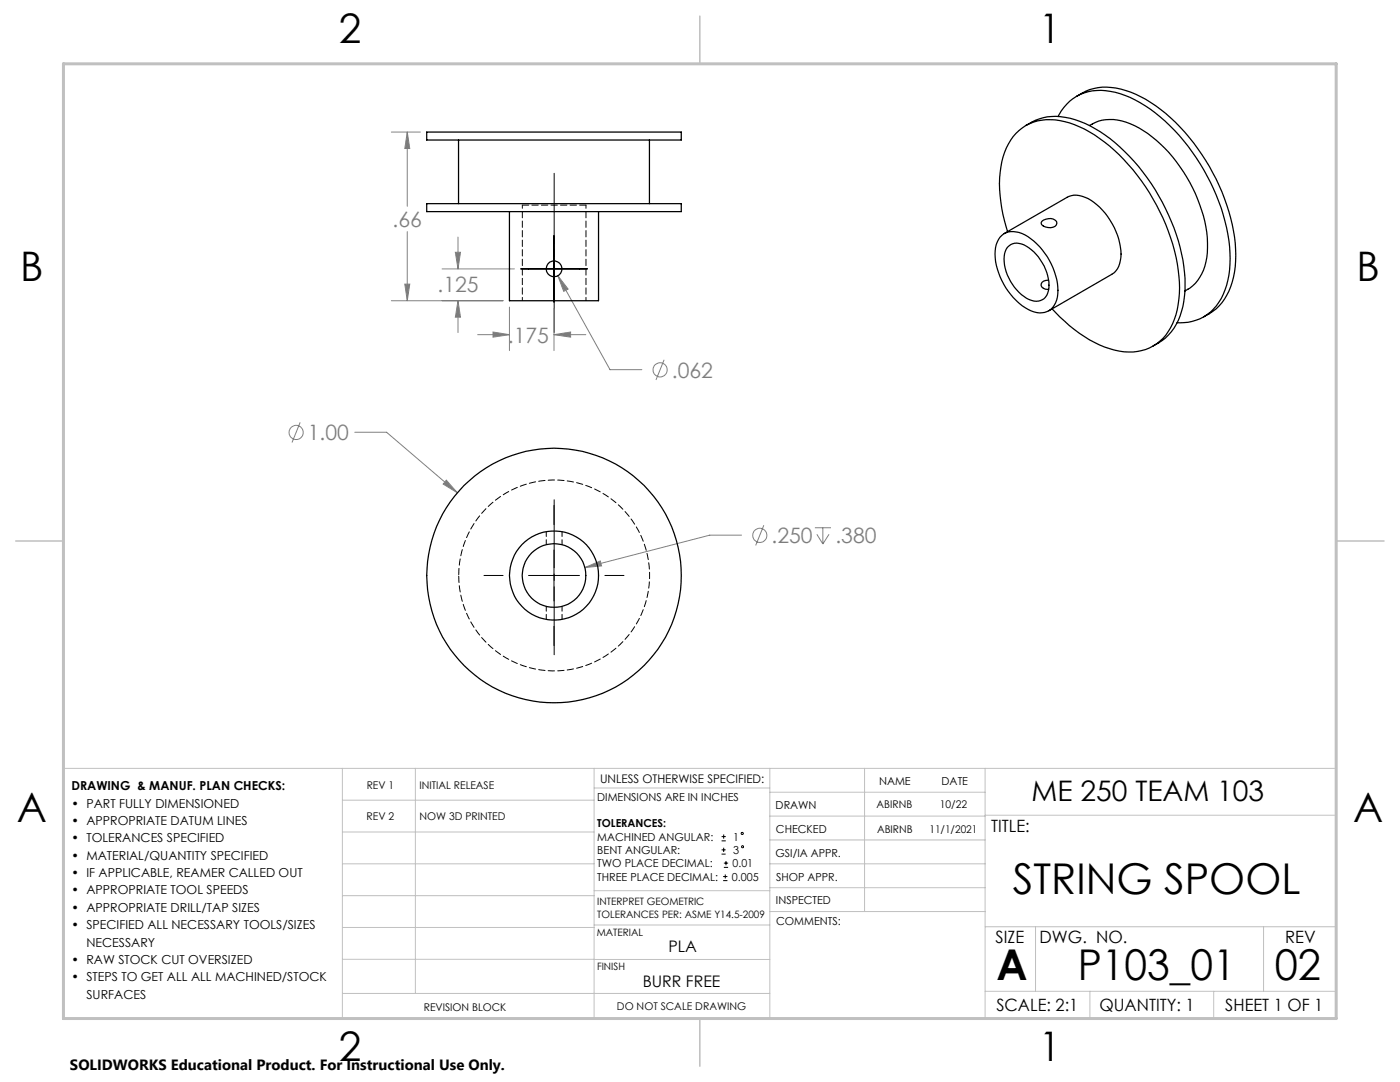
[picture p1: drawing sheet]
<svg xmlns="http://www.w3.org/2000/svg" width="279mm" height="216mm" viewBox="0 0 279 216" stroke-linecap="round" stroke-linejoin="round" font-family="sans-serif">
<g fill="none" stroke="#808080" stroke-width=".2">
<path d="M78.1 26.4h5.8M81.3 26.4l.5 3.2h-1zM81.3 26.4v14.8M80.8 56.7h1l-.5 3.3zM81.3 46.2v13.8M88.2 53.7h14.5M90.9 50.3h1l-.5 3.4zM91.4 47.3v6.4M111.3 55l2.1 2.7-.9 .4zM111.3 55l10.4 18.8h6.4M78.1 60h22.3M91.4 60l.5 3.3h-1z"/>
<path d="M91.4 60v6.4M95.3 66.8h6.4M98.4 66.3l3.3 .5-3.3 .5zM101.7 61.3v8.7M110.6 66.8l3.3-.5v1zM110.6 61.6v8.4M110.6 66.8h6.3M132.5 71.8l-1.6 4M59.9 84.3l-1.6 4M70.8 86.3h6.4l14.1 12M89.1 95.8l2.2 2.5-2.9-1.7zM116.7 113.2l3.1-1.3 .3 1z"/>
<path d="M148 106.8h-6.4l-24.9 6.4M152.4 104.8l-1.6 4M162.6 105.3h3.2M163 106.6l1.2 1.9M164.2 105.3v3.2M165.5 106.6l-1.3 1.9"/>
<circle cx="131.7" cy="73.8" r="1.4"/>
<circle cx="59.1" cy="86.3" r="1.4"/>
<circle cx="151.6" cy="106.8" r="1.4"/>
</g>
<g fill="none" stroke="#000" stroke-width=".2">
<path d="M103.9 53.7h13.3M110.6 47v13.3M96.6 114.8h3.8M105.5 114.8h10.1M110.6 100.9v3.8M110.6 109.7v10.2M120.7 114.8h3.8M110.6 125v3.8M144 167.8h.9M144 166.9h.9M144 170.4h.8M144 169.6h.8"/>
<path d="M144.3 175.7h.9M144.3 174.9h.9M144.4 166.5v.9M144.4 169.2v.8M144.5 173.1h.8M144.5 172.2h.8M144.7 174.5v.8M144.9 171.8v.8"/>
<circle cx="148.1" cy="166.3" r=".21"/>
<circle cx="148.2" cy="169" r=".21"/>
</g>
<path d="M110.6 99.7v30.9" fill="none" stroke="#000" stroke-width=".2" stroke-dasharray="15.2 1.3 1.3 1.3" stroke-dashoffset="1.7"/>
<path d="M110.6 66.3v-31.7" fill="none" stroke="#000" stroke-width=".2" stroke-dasharray="15.2 1.3 1.3 1.3" stroke-dashoffset="1.3"/>
<g fill="none" stroke="#c0c0c0" stroke-width=".2">
<path d="M12.7 153.3h254v49.9h-240M68.3 153.3v49.9M68.3 159.7h50.3M82.9 153.3v44.9M118.6 153.3v49.9M118.6 157.2h35M153.6 153.3v49.9M153.6 158.1h43M172.5 153.3v28.6M196.6 153.3v49.9M68.3 166h50.3M68.3 178.7h50.3"/>
<path d="M68.3 172.4h50.3M118.6 177.7h35M153.6 162.8h43M153.6 177.1h43M153.6 172.4h43M153.6 167.6h43M196.6 162.7h70.1M68.3 198.2h85.3M68.3 191.4l85.3 .1M68.3 185.1h50.3M118.6 184.6h35M153.6 181.9h43"/>
<path d="M196.6 184.9h70.1M196.6 197.8h70.1M206.7 184.9v12.9M217.5 197.8v5.4M242.2 197.8v5.4M252.2 184.9v12.9"/>
</g>
<path d="M139.7 3.2v9.5M3.1 107.9h9.6M266.7 107.9h9.5M139.7 203.2v9.6" fill="none" stroke="#c0c0c0" stroke-width=".3"/>
<path d="M12.7 12.7h254v190.5h-254z" fill="none" stroke="#c0c0c0" stroke-width=".6"/>
<path d="M89.1 95.8l-.7 .8 2.9 1.7zM116.7 113.2l3.4-.3-.3-1zM80.8 56.7h1l-.5 3.3zM81.3 26.4l.5 3.2h-1zM90.9 50.3h1l-.5 3.4zM91.4 60l.5 3.3h-1zM110.6 66.8l3.3-.5v1zM98.4 66.3l3.3 .5-3.3 .5zM111.3 55l1.2 3.1 .9-.4z" fill="#808080"/>
<g fill="none" stroke="#000" stroke-width=".25">
<path d="M214.8 19.2a11 11 0 0 1 10.8-.8 31.6 31.6 0 0 1 14.3 12.4 38.3 38.3 0 0 1 6.7 20.1 14 14 0 0 1-3.9 10.7l-2.5 1.6M85.2 26.4h50.8v1.5h-50.8zM91.5 27.9v12.7M129.6 27.9v12.7M204.7 25a11.2 11.2 0 0 1 10.8-.8 31.8 31.8 0 0 1 14.3 12.5 37.6 37.6 0 0 1 6.7 21.2 13.4 13.4 0 0 1-3.9 9.6l-2.5 1.5M211.2 23.2a9.1 9.1 0 0 1 10.4-5 24.3 24.3 0 0 1 12.8 7.8 40.6 40.6 0 0 1 11.1 24.4 15 15 0 0 1-3.3 11.3 9.1 9.1 0 0 1-7.3 2.7M217.4 25a8.9 8.9 0 0 1 9 .1 28.5 28.5 0 0 1 13 15.8 19.4 19.4 0 0 1 .8 13 7.4 7.4 0 0 1-3.7 4.2M85.2 40.6h50.8v1.6h-50.8zM101.7 42.2v17.8h17.8v-17.8M199.9 47a4.3 4.3 0 0 1 5.3 .2 13.5 13.5 0 0 1 5.8 12.1 3.5 3.5 0 0 1-5.3 2.7 13.3 13.3 0 0 1-7.1-12l.4-1.7zM200.4 46.6l12.6-7.2a5 5 0 0 1 5.3 1 13.7 13.7 0 0 1 5.4 11 3.9 3.9 0 0 1-1.8 3.4l-12.6 7.2M201 49.4a3 3 0 0 1 4.4 .1 9.4 9.4 0 0 1 3.8 8.5 2.54 2.54 0 0 1-3.8 1.8 9.4 9.4 0 0 1-4.9-9.2z"/>
<path d="M201.1 46.2a25.2 25.2 0 0 1-.6-15.8 9.2 9.2 0 0 1 11-6.3 25 25 0 0 1 13.7 8.8 39.5 39.5 0 0 1 10.2 24.5 14.7 14.7 0 0 1-3.3 10.1 9.9 9.9 0 0 1-10.7 2.1 27.1 27.1 0 0 1-11.4-8M207.9 44.2a2.21 2.21 0 0 1 3 0 .98 .98 0 0 1-1.2 1.2 1.54 1.54 0 0 1-1.9-1zM209.3 55.9h-.1a1.16 1.16 0 0 0-1.4 1.1 1.36 1.36 0 0 0 1.5 .7"/>
<circle cx="110.6" cy="53.6" r="1.57"/>
<circle cx="110.6" cy="114.8" r="8.9"/>
<circle cx="110.6" cy="114.8" r="6.3"/>
<circle cx="110.6" cy="114.8" r="25.4"/>
</g>
<path d="M91.5 114.8a19.1 19.1 0 0 1 28.3-16.7 19.1 19.1 0 0 1 1 32.8 19.1 19.1 0 0 1-29.2-14.8l-.1-1.3" fill="none" stroke="#000" stroke-width=".2" stroke-dasharray="1.3 .6" stroke-dashoffset="-.1"/>
<path d="M109 106.1v2.6M112.2 108.7v-2.6M109 121v2.6M112.2 123.6v-2.6" fill="none" stroke="#000" stroke-width=".2" stroke-dasharray="1.3 .6" stroke-dashoffset=".3"/>
<path d="M116.9 40.9h-12.7" fill="none" stroke="#000" stroke-width=".2" stroke-dasharray="1.3 .6"/>
<path d="M104.2 40.9v19.1M116.9 60v-19.1" fill="none" stroke="#000" stroke-width=".2" stroke-dasharray="1.3 .6" stroke-dashoffset=".6"/>
<g font-size="8.5">
<text x="202.2" y="178.4">STRING SPOOL</text>
<text x="198.9" y="195.5">A</text>
<text x="215.1" y="195.5">P103_01</text>
<text x="254.4" y="195.5">02</text>
</g>
<g font-size="8.1">
<text x="67.6" y="8.5">2</text>
<text x="207.3" y="8.5">1</text>
<text x="4" y="56.2">B</text>
<text x="270.7" y="56.2">B</text>
<text x="3.3" y="164.1">A</text>
<text x="270" y="164.1">A</text>
<text x="67.6" y="211.7">2</text>
<text x="207.3" y="211.7">1</text>
</g>
<text font-size="5.6" x="205.9" y="159.9">ME 250 TEAM 103</text>
<g font-size="4.2" fill="#808080">
<text x="78.4" y="45.3">.66</text>
<text x="87.3" y="58.3">.125</text>
<text x="101.4" y="68.4">.175</text>
<text x="134.1" y="75.3">.062</text>
<text x="61.4" y="87.8">1.00</text>
<text x="154" y="108.4">.250</text>
<text x="166.7" y="108.4">.380</text>
</g>
<g font-size="3.4">
<text x="197.8" y="166">TITLE:</text>
<text x="198.7" y="188.1">SIZE</text>
<text x="207.5" y="188.1">DWG. NO.</text>
<text x="256.5" y="188.2">REV</text>
<text x="198.8" y="201.7">SCALE: 2:1</text>
<text x="219.4" y="201.7">QUANTITY: 1</text>
<text x="244.5" y="201.7">SHEET 1 OF 1</text>
</g>
<g font-size="3.2">
<text x="133.4" y="189.9">PLA</text>
<text x="128.3" y="197">BURR FREE</text>
</g>
<text font-size="3" x="14" y="213.5">SOLIDWORKS Educational Product. For Instructional Use Only.</text>
<g font-size="2.5">
<text x="14.2" y="157.7">DRAWING &amp; MANUF. PLAN CHECKS:</text>
<text x="14.2" y="161.1">• PART FULLY DIMENSIONED</text>
<text x="14.2" y="164.6">• APPROPRIATE DATUM LINES</text>
<text x="14.2" y="168.1">• TOLERANCES SPECIFIED</text>
<text x="14.2" y="171.5">• MATERIAL/QUANTITY SPECIFIED</text>
<text x="14.2" y="175">• IF APPLICABLE, REAMER CALLED OUT</text>
<text x="14.2" y="178.5">• APPROPRIATE TOOL SPEEDS</text>
<text x="14.2" y="181.9">• APPROPRIATE DRILL/TAP SIZES</text>
<text x="14.2" y="185.4">• SPECIFIED ALL NECESSARY TOOLS/SIZES</text>
<text x="17.2" y="188.9">NECESSARY</text>
<text x="14.2" y="192.4">• RAW STOCK CUT OVERSIZED</text>
<text x="14.2" y="195.8">• STEPS TO GET ALL ALL MACHINED/STOCK</text>
<text x="17.2" y="199.3">SURFACES</text>
</g>
<text font-size="2.4" x="119.8" y="156.2">UNLESS OTHERWISE SPECIFIED:</text>
<g font-size="2.2">
<text x="119.2" y="159.8">DIMENSIONS ARE IN INCHES</text>
<text x="154.8" y="161.4">DRAWN</text>
<text x="175.4" y="156.6">NAME</text>
<text x="187.9" y="156.7">DATE</text>
<text x="119.2" y="165.1">TOLERANCES:</text>
<text x="119.2" y="167.8">MACHINED ANGULAR:</text>
<text x="146.3" y="167.8">1</text>
<text x="154.9" y="166.3">CHECKED</text>
<text x="119.2" y="173.1">TWO PLACE DECIMAL:</text>
<text x="119.2" y="170.4">BENT ANGULAR:</text>
<text x="146.2" y="173.1">0.01</text>
<text x="146.4" y="170.4">3</text>
<text x="154.8" y="170.9">GSI/IA APPR.</text>
<text x="119.2" y="175.7">THREE PLACE DECIMAL:</text>
<text x="146.1" y="175.7">0.005</text>
<text x="154.9" y="175.7">SHOP APPR.</text>
<text x="154.9" y="180.4">INSPECTED</text>
<text x="154.9" y="184.6">COMMENTS:</text>
</g>
<g font-size="2.1">
<text x="73.2" y="157.4">REV 1</text>
<text x="83.7" y="157.4">INITIAL RELEASE</text>
<text x="174.9" y="161.2">ABIRNB</text>
<text x="187.6" y="161.2">10/22</text>
<text x="73.1" y="163.6">REV 2</text>
<text x="83.7" y="163.6">NOW 3D PRINTED</text>
<text x="175" y="166.1">ABIRNB</text>
<text x="185.5" y="166.1">11/1/2021</text>
<text x="84.6" y="201.7">REVISION BLOCK</text>
<text x="123.1" y="201.6">DO NOT SCALE DRAWING</text>
</g>
<g font-size="2">
<text x="119.2" y="180.6">INTERPRET GEOMETRIC</text>
<text x="119.2" y="183.1">TOLERANCES PER: ASME Y14.5-2009</text>
<text x="119.1" y="186.7">MATERIAL</text>
<text x="119.1" y="193.5">FINISH</text>
</g>
</svg>
